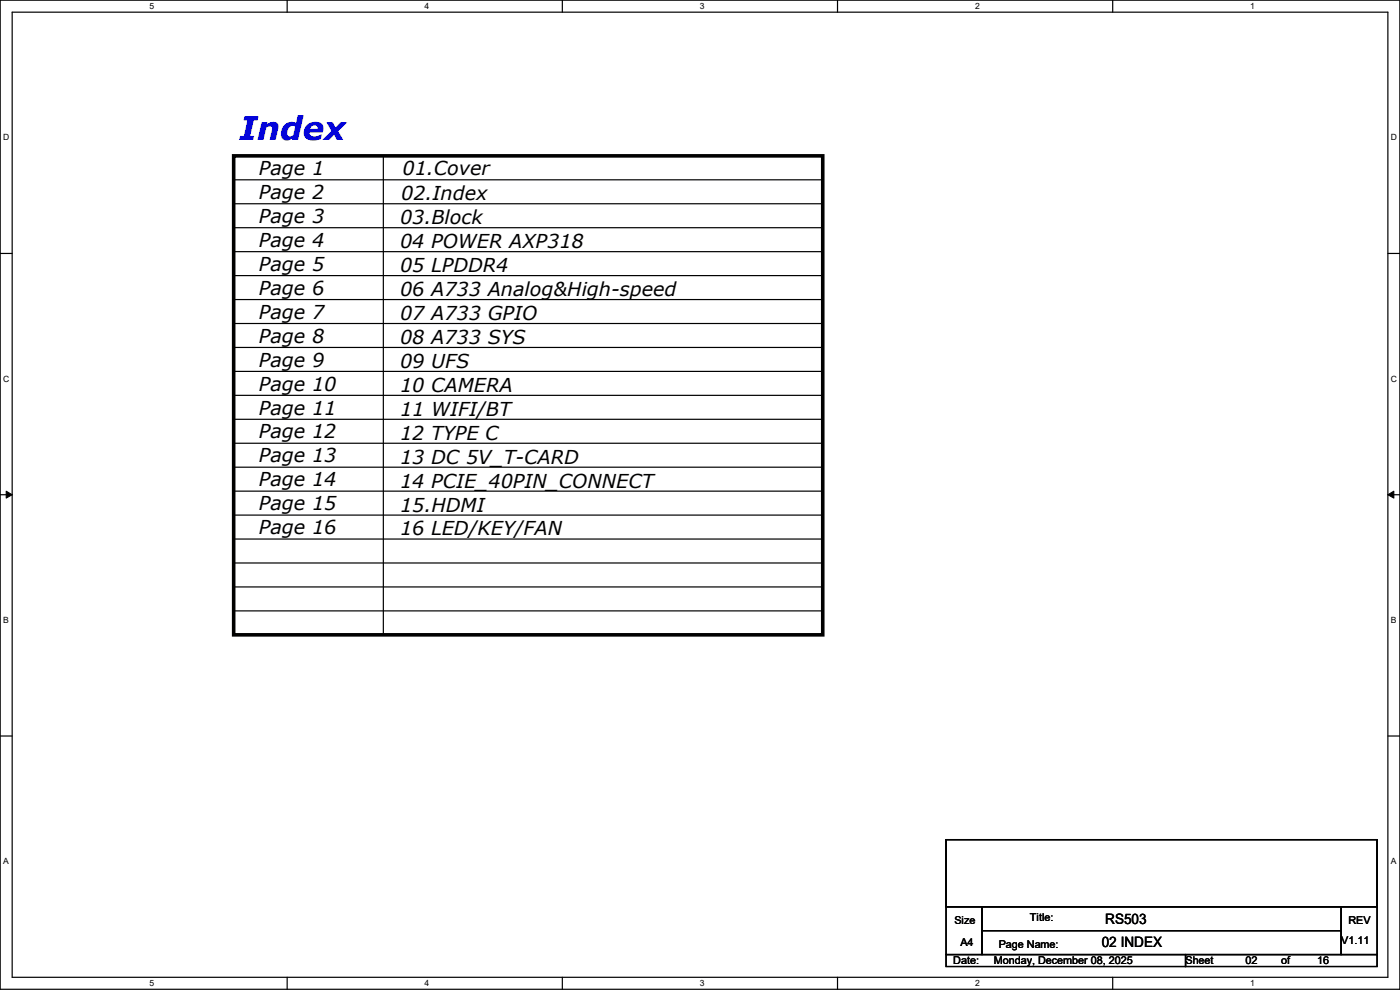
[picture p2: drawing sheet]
<svg xmlns="http://www.w3.org/2000/svg" width="297mm" height="210mm" viewBox="0 0 297 210" stroke-linecap="round" stroke-linejoin="round" font-family="sans-serif">
<g fill="none" stroke="#000" stroke-width=".25">
<path d="M0 0h297v209.8h-297zM2.6 2.6h291.8v204.7h-291.8zM60.9 0v2.6M119.3 0v2.6M177.7 0v2.6M236.1 0v2.6M49.8 38.1h124.5M81.3 33.1v101.6M174.3 38.1h.1M0 53.8h2.6M49.8 43.2h124.5M49.8 48.3h124.5"/>
<path d="M49.8 53.4h124.5M49.8 58.5h124.5M174.3 43.2h.1M174.3 48.3h.1M174.3 53.4h.1M174.3 58.5h.1M294.4 53.8h2.6M49.8 63.5h124.5M49.8 68.6h124.5M49.8 73.7h124.5M49.8 78.8h124.5M174.3 63.5h.1"/>
<path d="M174.3 68.6h.1M174.3 73.7h.1M174.3 78.8h.1M49.8 83.9h124.5M49.8 88.9h124.5M49.8 94h124.5M49.8 99.1h124.5M174.3 83.9h.1M174.3 88.9h.1M174.3 94h.1M174.3 99.1h.1M0 104.9h2.6"/>
<path d="M49.8 104.2h124.5M49.8 109.3h124.5M49.8 114.3h124.5M49.8 119.4h124.5M174.3 104.2h.1M174.3 109.3h.1M174.3 114.3h.1M174.3 119.4h.1M294.4 104.9h2.6M49.8 124.5h124.5M49.8 129.6h124.5M49.8 134.7h124.5"/>
<path d="M81.3 134.7h.1M174.3 124.5h.1M174.3 129.6h.1M174.3 134.7h.1M0 156.1h2.6M294.4 156.1h2.6M200.7 178.1h91.4v14.2h-91.4zM200.7 192.3h7.6v10.2h-7.6zM208.3 192.3h76.2v5.1h-76.2zM208.3 197.4h76.2v5.1h-76.2zM284.5 192.3h7.6v10.2h-7.6zM60.9 207.3v2.5"/>
<path d="M119.3 207.3v2.5M177.7 207.3v2.5M200.7 202.5h50.8v2.5h-50.8zM236.1 207.3v2.5M251.5 202.5h40.6v2.5h-40.6z"/>
</g>
<path d="M1.3 104.2l1.3 .7-1.3 .8zM294.4 104.9l1.3-.7v1.5z" fill="#000"/>
<path d="M1.3 104.2l1.3 .7-1.3 .8zM294.4 104.9l1.3-.7v1.5z" fill="none" stroke="#000" stroke-width=".21"/>
<path d="M49.6 33.1h124.9v101.6h-124.9z" fill="none" stroke="#000" stroke-width=".76"/>
<text font-size="6.9" fill="#00f" x="50.8" y="29.8">Index</text>
<g font-size="4.1">
<text x="54.9" y="37.1">Page 1</text>
<text x="85.4" y="37.1">01.Cover</text>
<text x="54.9" y="42.2">Page 2</text>
<text x="54.9" y="47.3">Page 3</text>
<text x="84.9" y="47.5">03.Block</text>
<text x="85.1" y="42.5">02.Index</text>
<text x="54.9" y="52.4">Page 4</text>
<text x="84.9" y="52.6">04 POWER AXP318</text>
<text x="54.9" y="57.4">Page 5</text>
<text x="84.9" y="57.7">05 LPDDR4</text>
<text x="54.9" y="62.5">Page 6</text>
<text x="84.9" y="62.8">06 A733 Analog&amp;High-speed</text>
<text x="54.9" y="67.6">Page 7</text>
<text x="84.9" y="67.9">07 A733 GPIO</text>
<text x="54.9" y="72.7">Page 8</text>
<text x="54.9" y="77.8">Page 9</text>
<text x="84.9" y="72.9">08 A733 SYS</text>
<text x="54.9" y="82.8">Page 10</text>
<text x="84.9" y="78">09 UFS</text>
<text x="84.9" y="83.1">10 CAMERA</text>
<text x="54.9" y="87.9">Page 11</text>
<text x="84.9" y="88.2">11 WIFI/BT</text>
<text x="54.9" y="93">Page 12</text>
<text x="84.9" y="93.3">12 TYPE C</text>
<text x="54.9" y="98.1">Page 13</text>
<text x="84.9" y="98.3">13 DC 5V_T-CARD</text>
<text x="54.9" y="103.2">Page 14</text>
<text x="84.9" y="103.4">14 PCIE_40PIN_CONNECT</text>
<text x="54.9" y="113.3">Page 16</text>
<text x="54.9" y="108.2">Page 15</text>
<text x="84.9" y="108.5">15.HDMI</text>
<text x="84.9" y="113.6">16 LED/KEY/FAN</text>
</g>
<g font-size="3">
<text x="234.5" y="196.1">RS503</text>
<text x="233.7" y="200.9">02 IIINDEX</text>
<text x="233.7" y="200.9">02 NDEX</text>
</g>
<g font-size="2.3">
<text x="202.5" y="195.9">Size</text>
<text x="218.5" y="195.4">Title:</text>
<text x="286" y="195.9">REV</text>
<text x="203.8" y="200.7">A4</text>
<text x="211.9" y="201">Page Name:</text>
<text x="284.5" y="200.2">V1.11</text>
<text x="202.2" y="204.6">Date:</text>
<text x="210.9" y="204.6">Monday, December 08, 2025</text>
<text x="251.5" y="204.6">Sheet</text>
<text x="264.2" y="204.6">02</text>
<text x="271.8" y="204.6">of</text>
<text x="279.4" y="204.6">16</text>
</g>
<g font-size="1.8">
<text x="31.7" y="1.9">5</text>
<text x="90.1" y="1.9">4</text>
<text x="148.5" y="1.9">3</text>
<text x="206.8" y="1.9">2</text>
<text x="265.2" y="1.9">1</text>
<text x=".7" y="29.8">D</text>
<text x="295.1" y="29.8">D</text>
<text x=".7" y="80.9">C</text>
<text x="295.1" y="80.9">C</text>
<text x=".7" y="132.1">B</text>
<text x="295.1" y="132.1">B</text>
<text x=".7" y="183.3">A</text>
<text x="295.1" y="183.3">A</text>
<text x="31.7" y="209.2">5</text>
<text x="90.1" y="209.2">4</text>
<text x="148.5" y="209.2">3</text>
<text x="206.8" y="209.2">2</text>
<text x="265.2" y="209.2">1</text>
</g>
</svg>
